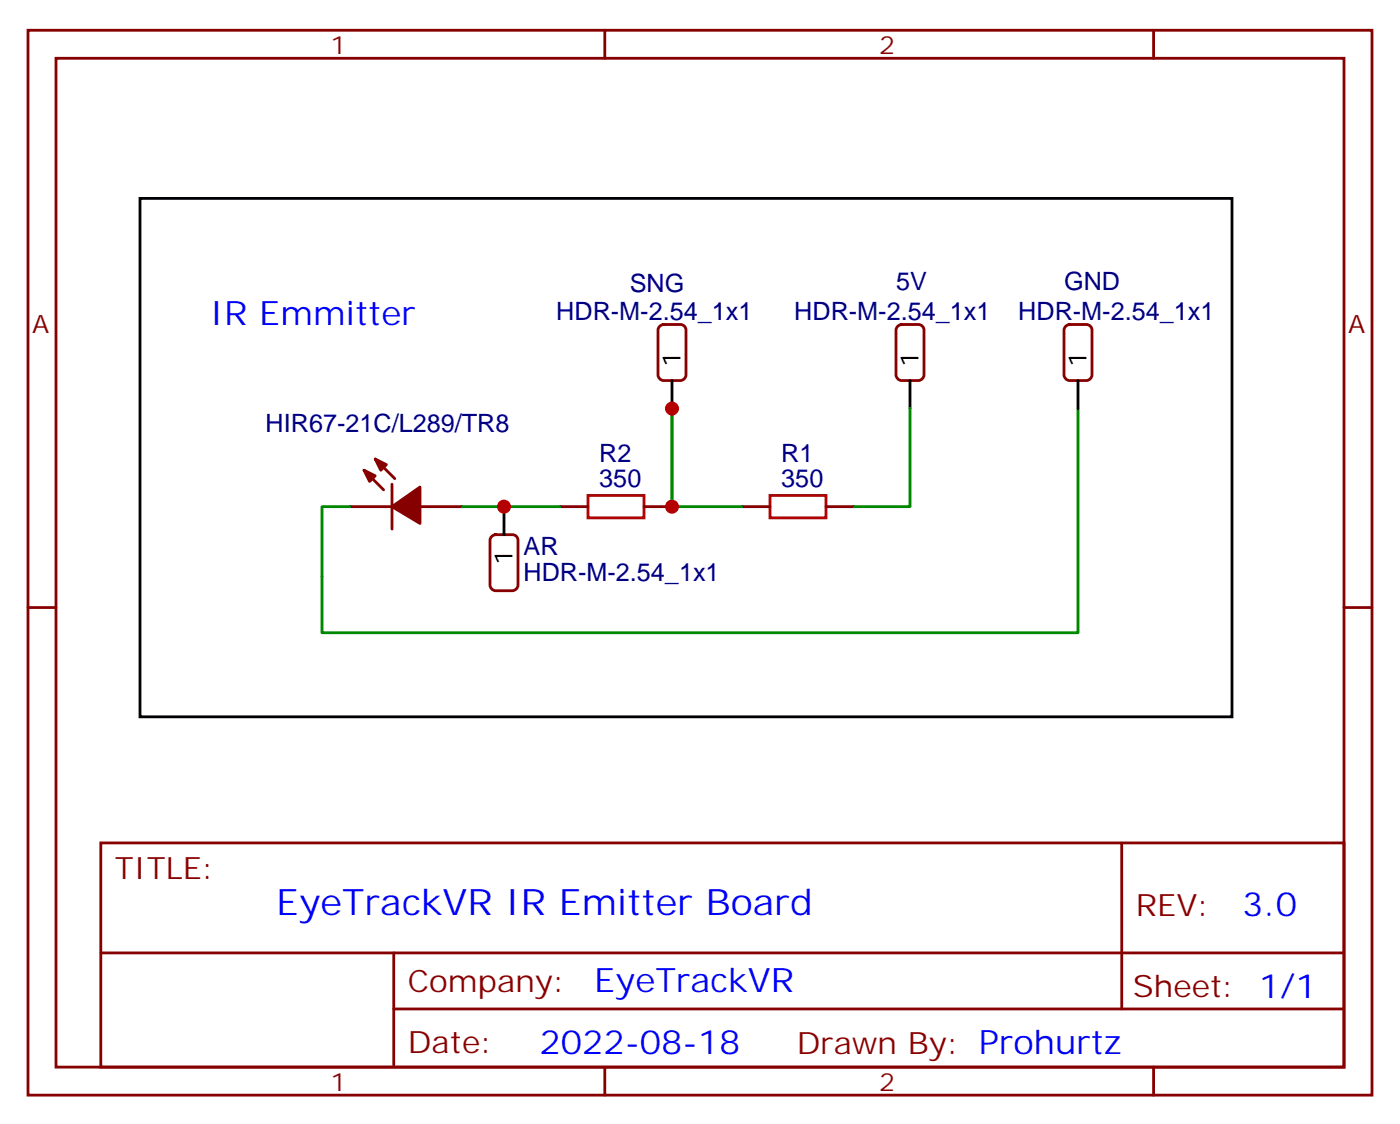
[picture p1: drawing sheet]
<svg xmlns="http://www.w3.org/2000/svg" width="176mm" height="141mm" viewBox="0 0 176 141" stroke-linecap="round" stroke-linejoin="round" font-family="sans-serif">
<g fill="none" stroke="#870000" stroke-width=".35">
<path d="M3.5 3.8h169.4v134.1h-169.4zM7.1 7.3h162.2v127h-162.2zM76.2 3.8v3.5M145.3 3.8v3.5M45.9 59.2l2.4 2.5M47.3 57.8l2.4 2.5M83.1 41.1l.5-.2h2.1a.71 .71 0 0 1 .7 .7v5.6a.76 .76 0 0 1-.7 .7h-2.1a.76 .76 0 0 1-.7-.7v-5.6zM113.1 41.1l.5-.2h2.1a.71 .71 0 0 1 .7 .7v5.6a.76 .76 0 0 1-.7 .7h-2.1a.76 .76 0 0 1-.7-.7v-5.6zM134.3 41.1l.5-.2h2.1a.71 .71 0 0 1 .7 .7v5.6a.76 .76 0 0 1-.7 .7h-2.1a.76 .76 0 0 1-.7-.7v-5.6zM3.5 76.5h3.6M44.1 63.8h5.3M49.4 61v5.6"/>
<path d="M52.9 63.8h5.3M62 67.5l.4-.2h2.2a.71 .71 0 0 1 .7 .7v5.7a.76 .76 0 0 1-.7 .7h-2.2a.76 .76 0 0 1-.7-.7v-5.7zM70.6 63.8h3.5M81.1 63.8h3.6M93.5 63.8h3.5M104.1 63.8h3.5M169.3 76.5h3.6M12.7 106.1h156.6v28.2h-156.6zM12.7 120h156.5M49.6 120v14.1M141.3 106.1v20.9M49.6 127h119.6"/>
<path d="M76.2 134.3v3.6M145.3 134.3v3.6"/>
</g>
<g fill="#870000" stroke="#870000" stroke-width=".35">
<path d="M49.4 63.8l3.5-2.5v4.6z"/>
<path d="M47.3 57.8l1.4 .7-.7 .7z"/>
<path d="M45.9 59.2l1.4 .7-.7 .7z"/>
</g>
<path d="M84.7 51.4v12.4h8.8M114.7 51.4v12.4h-7.1M135.8 51.4v28.3h-95.2v-15.9h3.5M58.2 63.8h12.4" fill="none" stroke="#008700" stroke-width=".35"/>
<path d="M17.6 25h137.6v65.2h-137.6zM84.7 47.9v3.5M114.7 47.9v3.5M135.8 47.9v3.5M63.5 63.8v3.5" fill="none" stroke="#000" stroke-width=".35"/>
<path d="M74.1 62.4h7v2.8h-7zM97 62.4h7.1v2.8h-7.1z" fill="none" stroke="#a10000" stroke-width=".35"/>
<g fill="#c00">
<circle cx="63.5" cy="63.8" r=".88"/>
<circle cx="84.7" cy="63.8" r=".88"/>
<circle cx="84.7" cy="51.4" r=".88"/>
</g>
<text font-size="4.6" fill="#00f" x="34.8" y="115.1">EyeTrackVR IR Emitter Board</text>
<g font-size="4.2" fill="#00f">
<text x="26.5" y="40.9">IR Emmitter</text>
<text x="156.5" y="115.4">3.0</text>
<text x="74.9" y="124.9">EyeTrackVR</text>
<text x="68" y="132.7">2022-08-18</text>
</g>
<g font-size="3.9" fill="#800">
<text x="14.5" y="110.7">TITLE:</text>
<text x="143.1" y="115.4">REV:</text>
<text x="51.4" y="124.9">Company:</text>
<text x="142.7" y="125.5">Sheet: 1/1</text>
<text x="51.4" y="132.6">Date:</text>
<text x="100.4" y="132.7">Drawn By: Prohurtz</text>
</g>
<g font-size="3.2" fill="#800">
<text x="41.6" y="6.8">1</text>
<text x="110.8" y="6.8">2</text>
<text x="4.1" y="41.9">A</text>
<text x="169.9" y="41.9">A</text>
<text x="41.6" y="137.3">1</text>
<text x="110.8" y="137.3">2</text>
</g>
<g font-size="3.2" fill="#000080">
<text x="70.1" y="40.3">HDR-M-2.54_1x1</text>
<text x="79.3" y="36.7">SNG</text>
<text x="100.1" y="40.3">HDR-M-2.54_1x1</text>
<text x="112.9" y="36.6">5V</text>
<text x="128.3" y="40.3">HDR-M-2.54_1x1</text>
<text x="134.1" y="36.6">GND</text>
<text x="33.5" y="54.4">HIR67-21C/L289/TR8</text>
<text x="75.5" y="58.1">R2</text>
<text x="98.4" y="58.1">R1</text>
<text x="75.5" y="61.3">350</text>
<text x="98.4" y="61.3">350</text>
<text x="66" y="69.9">AR</text>
<text x="66" y="73.1">HDR-M-2.54_1x1</text>
</g>
<g font-size="3.2">
<text x="85.7" y="46.1" transform="rotate(-90 85.7 46.1)">1</text>
<text x="115.7" y="46.1" transform="rotate(-90 115.7 46.1)">1</text>
<text x="136.9" y="46.1" transform="rotate(-90 136.9 46.1)">1</text>
<text x="64.6" y="71.1" transform="rotate(-90 64.6 71.1)">1</text>
</g>
</svg>
